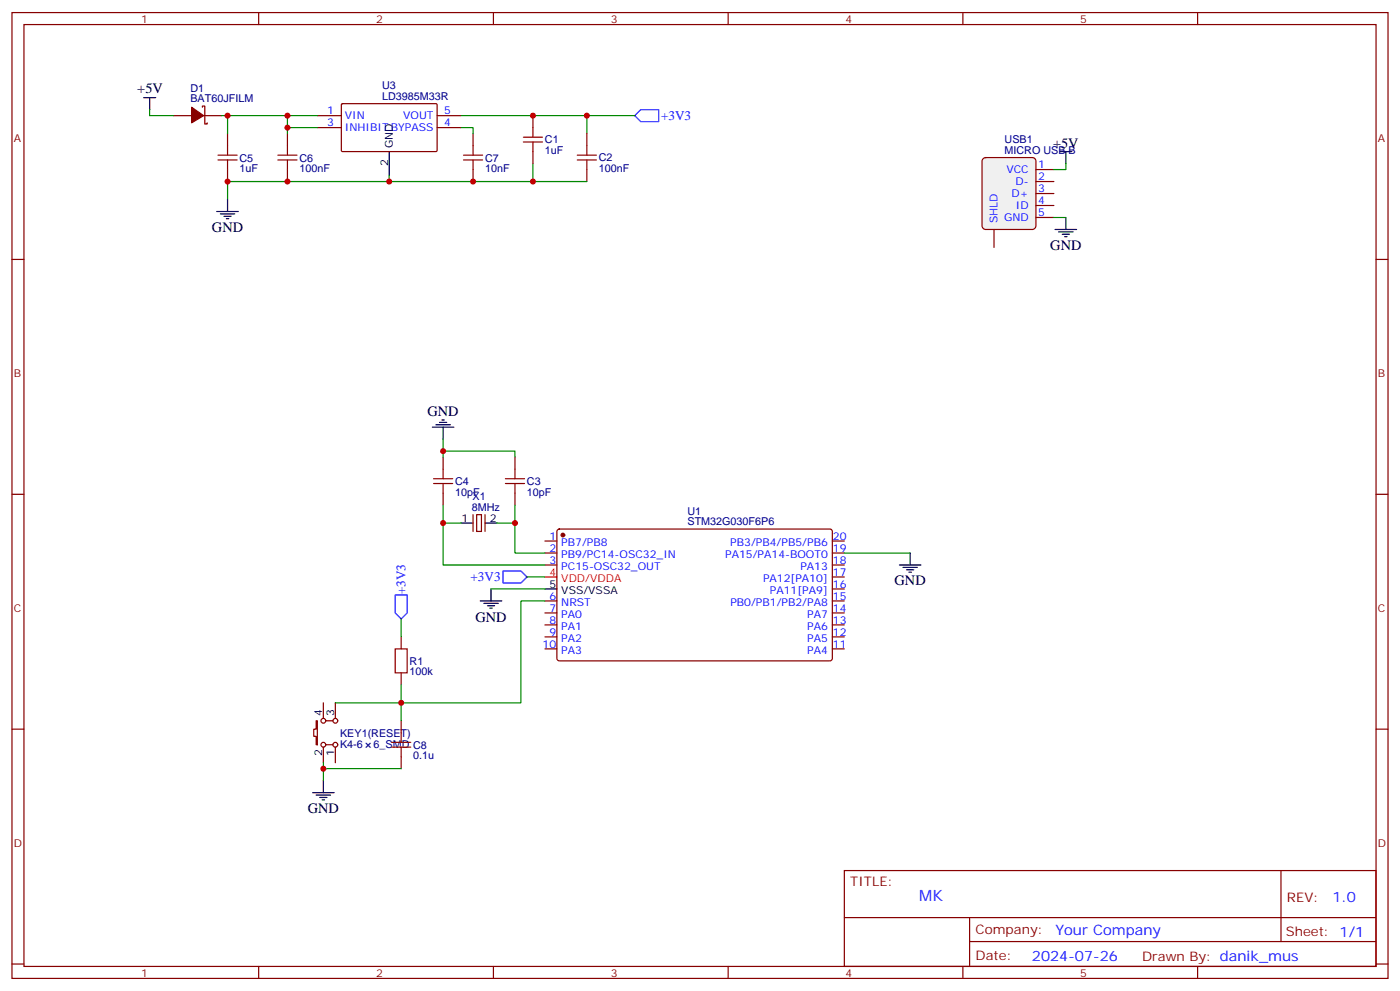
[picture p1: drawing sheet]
<svg xmlns="http://www.w3.org/2000/svg" width="412mm" height="292mm" viewBox="0 0 412 292" stroke-linecap="round" stroke-linejoin="round" font-family="sans-serif">
<g fill="none" stroke="#870000" stroke-width=".35">
<path d="M3.5 3.7h405.4v284.3h-405.4zM7.1 7.2h398.2v277.3h-398.2zM76.2 3.7v3.5M145.3 3.7v3.5M214.5 3.7v3.5M283.6 3.7v3.5M352.8 3.7v3.5M51.2 34h5.2M59.6 31.6v-.4h.7v5.3h.7v-.3M60 34h5.3M67 39.3v3.6M84.7 39.3v3.6"/>
<path d="M93.5 34h7M93.5 37.6h7M100.6 30.7l.3-.2 27.7 .1 .2 .3-.1 13.6-.3 .1h-27.7l-.2-.3zM128.8 34h7M128.8 37.6h7M139.3 39.3v3.6M157 34v3.6M172.9 39.3v3.6M67 49.9v3.5M84.7 49.9v3.5M139.3 49.9v3.5M157 44.6v3.6"/>
<path d="M172.9 49.9v3.5M3.5 76.4h3.6M405.3 76.4h3.6M130.5 134.6v3.5M151.7 134.6v3.5M3.5 145.5h3.6M130.5 145.2v3.5M140.4 151.5h1.4v5h-1.4zM151.7 145.2v3.5M160.5 159.3h3.5M164.3 156l.4-.2h80l.5 .7-.1 37.6-.6 .5-80-.1-.5-.6v-37.4zM245.2 159.3h3.5"/>
<path d="M405.3 145.5h3.6M160.5 162.8h3.5M160.5 166.3h3.5M160.5 176.9h3.5M245.2 162.8h3.5M245.2 166.3h3.5M245.2 176.9h3.5M245.2 173.4h3.5M245.2 169.9h3.5M160.5 180.4h3.5M160.5 184h3.5M160.5 187.5h3.5"/>
<path d="M160.5 191h3.5M245.2 180.4h3.5M245.2 184h3.5M245.2 187.5h3.5M245.2 191h3.5M3.5 214.7h3.6M405.3 214.7h3.6M248.7 256.3h156.6v28.2h-156.6zM377.3 256.3v20.9M248.7 270.1h156.5M285.6 277.2h119.6M285.6 270.1v14.2"/>
<path d="M3.5 283.8h3.6M76.2 284.5v3.5M145.3 284.5v3.5M214.5 284.5v3.5M283.6 284.5v3.5M352.8 284.5v3.5M405.3 283.8h3.6"/>
</g>
<g fill="#870000" stroke="#870000" stroke-width=".35">
<path d="M56.4 31.6l3.6 2.4-3.6 2.2z"/>
<circle cx="165.8" cy="157.5" r=".53"/>
</g>
<path d="M160.5 169.9h3.5" fill="none" stroke="#f00" stroke-width=".35"/>
<g fill="none" stroke="#000" stroke-width=".35">
<path d="M67 58.7v3.6M114.7 44.6v7.1M312.2 44.6h3.5M314 44.6v3.6M63.9 62.3h6.3M64.9 63h4.2M66 63.7h2.1M66.7 64.4h.7M127.4 125.8h6.3M128.4 125.1h4.2M129.5 124.4h2.1M130.2 123.6h.7"/>
<path d="M130.5 125.8v3.5M135.8 154h3.5M142.9 154h3.5M141.5 176.9h6.3M142.5 177.6h4.3M143.6 178.3h2.1M144.3 179h.7M144.6 173.4v3.5M160.5 173.4h3.5"/>
</g>
<path d="M139.3 151.5v5M142.9 151.5v5" fill="none" stroke="#871200" stroke-width=".35"/>
<g fill="none" stroke="#a10000" stroke-width=".35">
<path d="M157 37.6v2.8M64.2 47.1h5.6M64.2 45.7h5.6M67 42.9v2.8M67 47.1v2.8M81.8 47.1h5.7M81.8 45.7h5.7M84.7 42.9v2.8M84.7 47.1v2.8M136.5 47.1h5.7M136.5 45.7h5.7M139.3 42.9v2.8"/>
<path d="M139.3 47.1v2.8M154.2 41.8h5.6M154.2 40.4h5.6M157 41.8v2.8M170 47.1h5.7M170 45.7h5.7M172.9 42.9v2.8M172.9 47.1v2.8M130.5 138.1v2.8M151.7 138.1v2.8M127.7 140.9h5.6M127.7 142.3h5.6"/>
<path d="M130.5 142.3v2.9M148.9 140.9h5.6M148.9 142.3h5.6M151.7 142.3v2.9"/>
</g>
<g fill="none" stroke="#008700" stroke-width=".35">
<path d="M65.3 34h1.7v5.3M67 34h26.5M84.7 34v5.3M84.7 37.6h8.8M135.8 37.6h3.5v1.7M135.8 34h37.1v5.3M172.9 34h14.1M114.7 51.7v1.7M157 48.2v5.2h-90v5.3M130.5 129.3v3.5h21.2v1.8M130.5 132.8v1.8M130.5 148.7v5.3h5.3"/>
<path d="M130.5 154v12.3h30M151.7 148.7v5.3h-5.3M151.7 154v8.8h8.8M144.6 173.4h15.9M155.2 169.9h5.3"/>
</g>
<path d="M187 34l1.7-1.7h5.3v3.5h-5.3zM148.2 168.1h5.3l1.7 1.8-1.7 1.7h-5.3z" fill="none" stroke="#00f" stroke-width=".35"/>
<path d="M289.5 46.8l.8-.4h13.8l.8 .4 .3 .6v19.1l-.5 .9-.6 .2h-13.8l-.8-.5-.2-.6v-19.1z" fill="#f0f0f0" stroke="#870000" stroke-width=".35"/>
<g fill="none" stroke="#870000" stroke-width=".35">
<path d="M305.2 49.9h5.2M305.2 53.4h5.2M305.2 57h5.2M292.8 67.6v5.2M305.2 64h5.2M305.2 60.5h5.2M118.2 187.5v3.5M118.2 198.1v3.5M93.1 212.2h.4v7.1h-.4v-2.5h-.7v-2.1h.7zM95.2 206.9v4.6M95.2 220v4.5M96 212.2h2.1"/>
<path d="M96 219.3h2.1M98.8 206.9v4.6M98.8 220v4.5M118.2 212.2v3.5M118.2 222.8v3.5"/>
<circle cx="95.3" cy="219.3" r=".71"/>
<circle cx="95.3" cy="212.2" r=".71"/>
<circle cx="98.8" cy="219.3" r=".71"/>
<circle cx="98.8" cy="212.2" r=".71"/>
</g>
<path d="M44.1 32.3v1.7h7.1M157 53.4h15.9M314 48.2v1.7h-3.6M310.4 64h3.6M160.5 176.9h-7v30h-54.7M248.7 162.8h19.4M118.2 182.2v5.3M118.2 201.6v10.6M95.2 224.5v5.3M95.2 226.3h23" fill="none" stroke="#008700" stroke-width=".35"/>
<g fill="none" stroke="#000" stroke-width=".35">
<path d="M42.3 28.8h3.6M44.1 28.8v3.5M310.8 67.6h6.3M311.9 68.3h4.2M312.9 69h2.1M313.6 69.7h.7M314 64v3.6M264.9 166.3h6.4M266 167h4.2M267.1 167.7h2.1M267.8 168.5h.7M268.1 162.8v3.5"/>
<path d="M92.1 233.4h6.3M93.1 234.1h4.3M94.2 234.8h2.1M94.9 235.5h.7M95.2 229.8v3.6"/>
</g>
<path d="M116.4 175.2h3.5v5.2l-1.7 1.8-1.8-1.8z" fill="none" stroke="#00f" stroke-width=".35"/>
<path d="M116.4 191h3.5v7.1h-3.5zM115.4 220h5.6M115.4 218.5h5.6M118.2 215.7v2.8M118.2 220v2.8" fill="none" stroke="#a10000" stroke-width=".35"/>
<g fill="#c00">
<circle cx="130.5" cy="132.8" r=".88"/>
<circle cx="151.7" cy="154" r=".88"/>
<circle cx="130.5" cy="154" r=".88"/>
<circle cx="67" cy="34" r=".88"/>
<circle cx="84.7" cy="34" r=".88"/>
<circle cx="84.7" cy="37.6" r=".88"/>
<circle cx="84.7" cy="53.4" r=".88"/>
<circle cx="114.7" cy="53.4" r=".88"/>
<circle cx="67" cy="53.4" r=".88"/>
<circle cx="139.3" cy="53.4" r=".88"/>
<circle cx="157" cy="34" r=".88"/>
<circle cx="172.9" cy="34" r=".88"/>
<circle cx="157" cy="53.4" r=".88"/>
<circle cx="118.2" cy="206.9" r=".88"/>
<circle cx="95.3" cy="226.3" r=".88"/>
</g>
<text font-size="4.6" fill="#00f" x="270.8" y="265.3">MK</text>
<g font-size="4.2">
<text x="40.4" y="27.5">+5V</text>
<text x="310.2" y="43.5">+5V</text>
<text x="62.4" y="68.3">GND</text>
<text x="309.4" y="73.6">GND</text>
<text x="125.9" y="122.6">GND</text>
<text x="263.5" y="172.3">GND</text>
<text x="140.1" y="183">GND</text>
<text x="90.7" y="239.4">GND</text>
</g>
<g font-size="4.2" fill="#00f">
<text x="392.5" y="265.6">1.0</text>
<text x="310.9" y="275.1">Your Company</text>
<text x="304" y="282.9">2024-07-26</text>
</g>
<g font-size="3.9" fill="#00f">
<text x="194.7" y="35.2">+3V3</text>
<text x="138.6" y="171.1">+3V3</text>
<text x="119.4" y="175" transform="rotate(-90 119.4 175)">+3V3</text>
</g>
<g font-size="3.9" fill="#800">
<text x="250.5" y="260.9">TITLE:</text>
<text x="379.1" y="265.6">REV:</text>
<text x="287.4" y="275.1">Company:</text>
<text x="378.7" y="275.7">Sheet: 1/1</text>
<text x="287.4" y="282.8">Date:</text>
<text x="336.4" y="282.8">Drawn By: danik_mus</text>
</g>
<g font-size="3.2" fill="#800">
<text x="41.6" y="6.7">1</text>
<text x="110.8" y="6.7">2</text>
<text x="179.9" y="6.7">3</text>
<text x="249.1" y="6.7">4</text>
<text x="318.2" y="6.7">5</text>
<text x="4.1" y="41.8">A</text>
<text x="405.9" y="41.8">A</text>
<text x="4.1" y="110.9">B</text>
<text x="405.9" y="110.9">B</text>
<text x="4.1" y="180.1">C</text>
<text x="405.9" y="180.1">C</text>
<text x="4.1" y="249.2">D</text>
<text x="405.9" y="249.2">D</text>
<text x="41.6" y="287.5">1</text>
<text x="110.8" y="287.5">2</text>
<text x="179.9" y="287.5">3</text>
<text x="249.1" y="287.5">4</text>
<text x="318.2" y="287.5">5</text>
</g>
<g font-size="3.2" fill="#000080">
<text x="56.1" y="26.9">D1</text>
<text x="112.5" y="29.4">LD3985M33R</text>
<text x="112.5" y="26.1">U3</text>
<text x="56.1" y="30.2">BAT60JFILM</text>
<text x="70.6" y="47.6">C5</text>
<text x="88.2" y="47.6">C6</text>
<text x="142.9" y="47.6">C7</text>
<text x="160.5" y="45.4">1uF</text>
<text x="160.5" y="42.2">C1</text>
<text x="176.4" y="47.5">C2</text>
<text x="295.9" y="45.2">MICRO USB B</text>
<text x="295.9" y="42">USB1</text>
<text x="70.6" y="50.7">1uF</text>
<text x="88.2" y="50.7">100nF</text>
<text x="142.9" y="50.7">10nF</text>
<text x="176.4" y="50.7">100nF</text>
<text x="134.1" y="142.8">C4</text>
<text x="155.2" y="142.8">C3</text>
<text x="134.1" y="146">10pF</text>
<text x="139.2" y="147.3">X1</text>
<text x="155.2" y="146">10pF</text>
<text x="139" y="150.5">8MHz</text>
<text x="202.5" y="154.7">STM32G030F6P6</text>
<text x="202.5" y="151.5">U1</text>
<text x="120.6" y="195.7">R1</text>
<text x="120.6" y="198.9">100k</text>
<text x="100.2" y="220.1">K4-6</text>
<text x="100.2" y="216.9">KEY1(RESET)</text>
<text x="110.1" y="220.1">6_SMD C8</text>
<text x="121.7" y="223.6">0.1u</text>
</g>
<g font-size="3.2" fill="#00f">
<text x="96.4" y="33.7">1</text>
<text x="101.6" y="35.1">VIN</text>
<text x="118.8" y="35.1">VOUT</text>
<text x="130.9" y="33.7">5</text>
<text x="96.4" y="37.2">3</text>
<text x="101.6" y="38.6">INHIBIT BYPASS</text>
<text x="130.9" y="37.2">4</text>
<text x="296.4" y="51">VCC</text>
<text x="305.9" y="49.6">1</text>
<text x="305.9" y="53.1">2</text>
<text x="298" y="58">D+</text>
<text x="299.1" y="54.5">D-</text>
<text x="305.9" y="56.6">3</text>
<text x="293.9" y="65.8" transform="rotate(-90 293.9 65.8)">SHLD</text>
<text x="295.8" y="65.1">GND</text>
<text x="299.3" y="61.6">ID</text>
<text x="305.9" y="63.7">5</text>
<text x="305.9" y="60.1">4</text>
<text x="161.9" y="158.9">1</text>
<text x="165.3" y="160.7">PB7/PB8</text>
<text x="215.1" y="160.7">PB3/PB4/PB5/PB6</text>
<text x="245.4" y="158.9">20</text>
<text x="161.9" y="162.5">2</text>
<text x="161.9" y="166">3</text>
<text x="165.3" y="164.2">PB9/PC14-OSC32_IN</text>
<text x="165.3" y="167.7">PC15-OSC32_OUT</text>
<text x="213.6" y="164.2">PA15/PA14-BOOT0</text>
<text x="235.8" y="167.7">PA13</text>
<text x="245.4" y="166">18</text>
<text x="245.4" y="162.5">19</text>
<text x="224.8" y="171.3">PA12[PA10]</text>
<text x="245.4" y="173">16</text>
<text x="245.4" y="169.5">17</text>
<text x="161.9" y="176.6">6</text>
<text x="165.3" y="178.3">NRST</text>
<text x="215.1" y="178.3">PB0/PB1/PB2/PA8</text>
<text x="226.8" y="174.8">PA11[PA9]</text>
<text x="245.4" y="176.6">15</text>
<text x="161.9" y="180.1">7</text>
<text x="161.9" y="183.6">8</text>
<text x="165.3" y="181.9">PA0</text>
<text x="165.3" y="185.4">PA1</text>
<text x="237.8" y="185.4">PA6</text>
<text x="237.8" y="181.9">PA7</text>
<text x="245.4" y="183.6">13</text>
<text x="245.4" y="180.1">14</text>
<text x="159.8" y="190.7">10</text>
<text x="161.9" y="187.1">9</text>
<text x="165.3" y="188.9">PA2</text>
<text x="237.8" y="188.9">PA5</text>
<text x="245.4" y="190.7">11</text>
<text x="245.4" y="187.1">12</text>
<text x="165.3" y="192.4">PA3</text>
<text x="237.8" y="192.4">PA4</text>
</g>
<g font-size="3.2">
<text x="115.7" y="43.6" transform="rotate(-90 115.7 43.6)">GND</text>
<text x="114.3" y="48.8" transform="rotate(-90 114.3 48.8)">2</text>
<text x="135.9" y="153.6">1</text>
<text x="144.3" y="153.6">2</text>
<text x="161.9" y="173">5</text>
<text x="165.3" y="174.8">VSS/VSSA</text>
<text x="94.9" y="210.8" transform="rotate(-90 94.9 210.8)">4</text>
<text x="98.4" y="210.8" transform="rotate(-90 98.4 210.8)">3</text>
<text x="94.9" y="222.7" transform="rotate(-90 94.9 222.7)">2</text>
<text x="98.4" y="222.7" transform="rotate(-90 98.4 222.7)">1</text>
</g>
<g font-size="3.2" fill="#f00">
<text x="161.9" y="169.5">4</text>
<text x="165.3" y="171.3">VDD/VDDA</text>
</g>
</svg>
